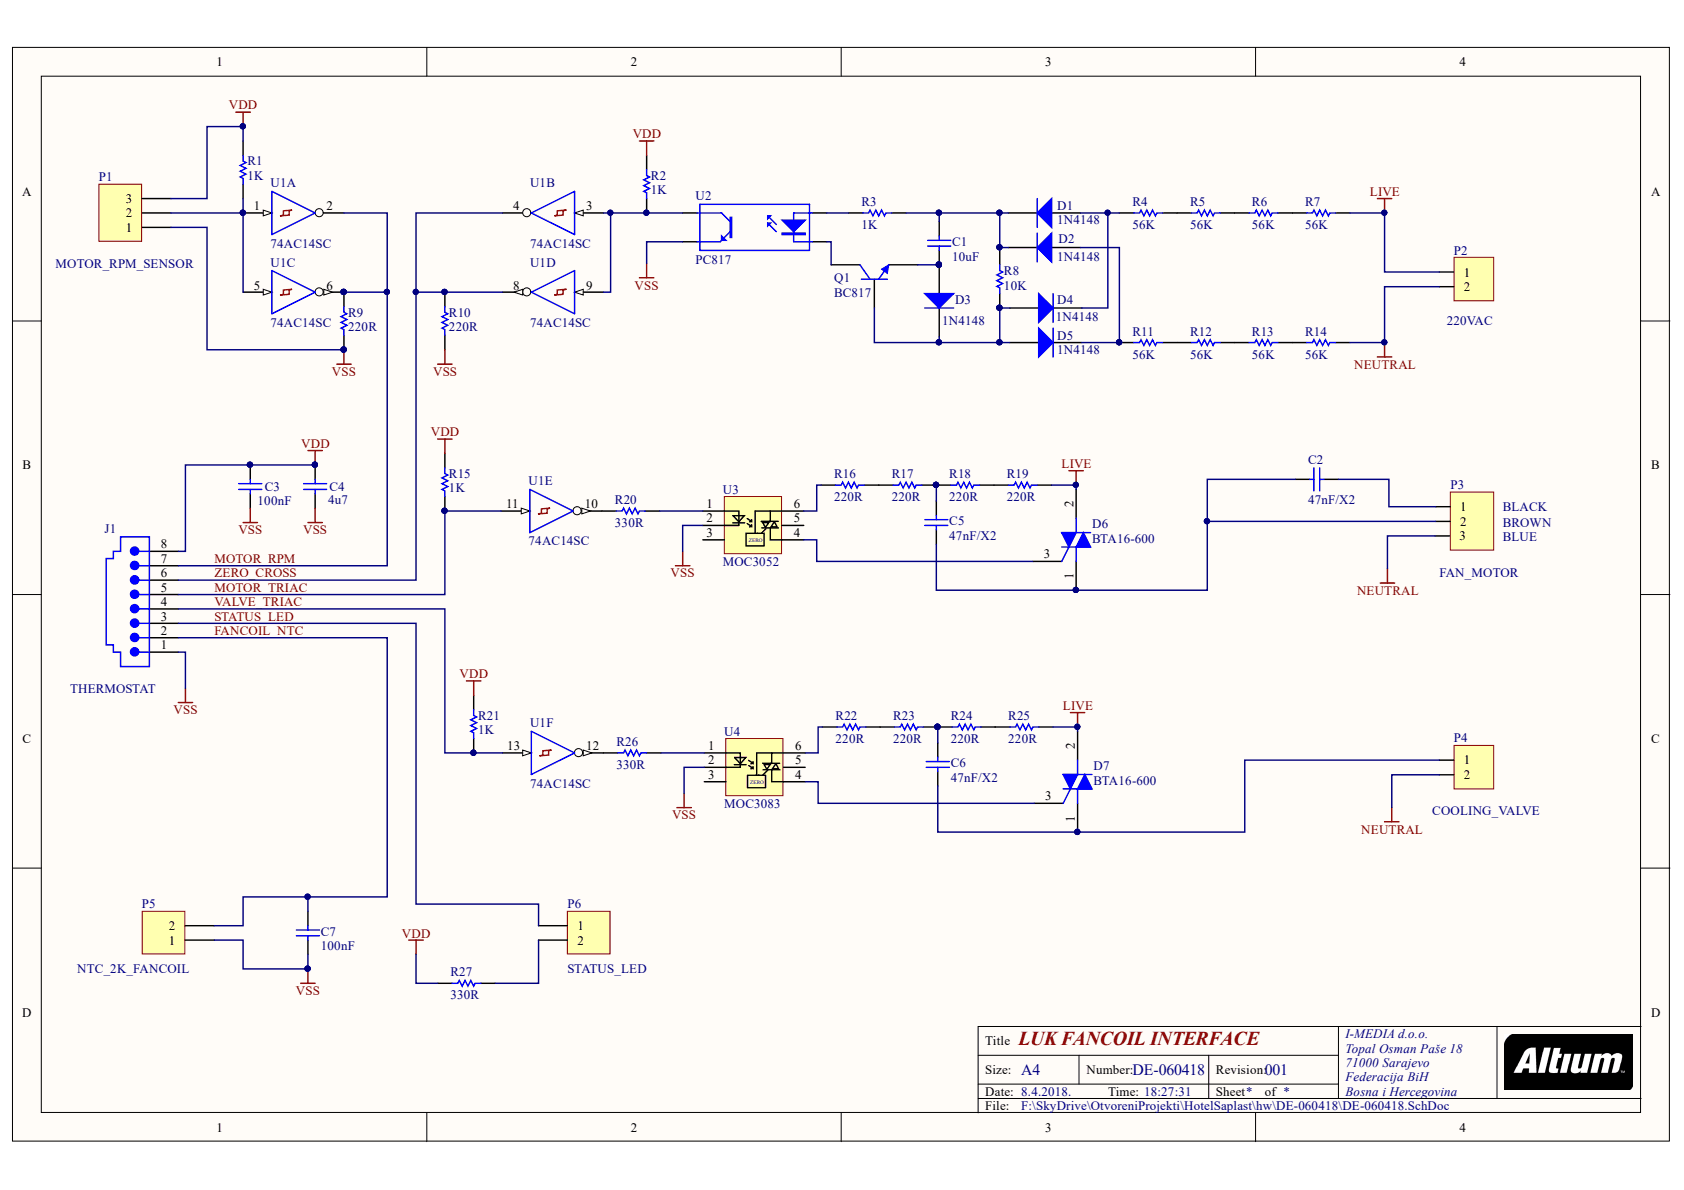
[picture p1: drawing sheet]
# Altium project DE-060418.PrjPcb
1 sheet, 53 parts. Net scope: global (net labels, ports and power ports of the same name join across sheets).
Board file: DE-060418.PcbDoc

## Sheet DE-060418.SchDoc: LUK FANCOIL INTERFACE
size A4; Author: Eldar Dedic; DrawnBy: eldar6776@hotmail.com; Organization: I-MEDIA d.o.o.; Address1: Topal Osman Paše 18; Address2: 71000 Sarajevo; Address3: Federacija BiH; Address4: Bosna i Hercegovina; DocumentNumber: DE-060418; Revision: 001

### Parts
C1  value 10uF  [0805]  (hidden comment: 4u7)
C2  47nF/X2  [VP52-2.5]
C3  100nF  [0603]
C4  4u7  [0805]
C5  47nF/X2  [VP52-2.5]
C6  47nF/X2  [VP52-2.5]
C7  100nF  [0603]
D1  1N4148  [SOD323]
D2  1N4148  [SOD323]
D3  1N4148  [SOD323]
D4  1N4148  [SOD323]
D5  1N4148  [SOD323]
D6  BTA16-600  [ONSC-TO-220-3-221A-07]
D7  BTA16-600  [ONSC-TO-220-3-221A-07]
J1  THERMOSTAT  [15-43-8501]
P1  MOTOR_RPM_SENSOR  [HDR1X3]
P2  220VAC  [TERMINAL BLOK 2]
P3  FAN_MOTOR  [TERMINAL BLOK 3]
P4  COOLING_VALVE  [TERMINAL BLOK 2]
P5  NTC_2K_FANCOIL  [HDR1X2]
P6  STATUS_LED  [HDR1X2]
Q1  BC817  [SOT23_N]
R1  1K  [6-0805]
R2  1K  [6-0805]
R3  1K  [6-0805]
R4  56K  [6-0805]
R5  56K  [6-0805]
R6  56K  [6-0805]
R7  56K  [6-0805]
R8  10K  [6-0805]
R9  220R  [6-0805]
R10  220R  [6-0805]
R11  56K  [6-0805]
R12  56K  [6-0805]
R13  56K  [6-0805]
R14  56K  [6-0805]
R15  1K  [6-0805]
R16  220R  [6-0805]
R17  220R  [6-0805]
R18  220R  [6-0805]
R19  220R  [6-0805]
R20  330R  [6-0805]
R21  1K  [6-0805]
R22  220R  [6-0805]
R23  220R  [6-0805]
R24  220R  [6-0805]
R25  220R  [6-0805]
R26  330R  [6-0805]
R27  330R  [6-0805]
U1  74AC14SC  [M14A_N]  (parts A,B,C,D,E,F of 6)
U2  PC817  [DIP-4]
U3  MOC3052  [DIP6]
U4  MOC3083  [DIP6]

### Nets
LIVE: D6.2(MT2) D7.2(MT2) P2.1 R7.2 R19.2 R25.2
NEUTRAL: P2.2 P3.3 P4.2 R14.2
VDD: C3.2 C4.2 J1.8 P1.3 R1.1 R2.1 R15.1 R21.1 R27.1 U1.14(VDD)
VSS: C3.1 C4.1 C7.1 J1.1 P1.1 P5.1 R9.2 R10.2 U1.7(VSS) U2.3(E) U3.2 U4.2
FANCOIL_NTC: C7.2 J1.2 P5.2
MOTOR_RPM: J1.7 R9.1 U1.2(~{O}) U1.6(~{O})
MOTOR_TRIAC: J1.5 R15.2 U1.11(I)
STATUS_LED: J1.3 P6.1
VALVE_TRIAC: J1.4 R21.2 U1.13(I)
ZERO_CROSS: J1.6 R10.1 U1.4(~{O}) U1.8(~{O})
NetC1_1: C1.1 D3.2(A) Q1.2(E)
NetC1_2: C1.2 D1.1(K) D2.1(K) R3.2 R8.2
NetC2_1: C2.1 C5.1 D6.1(MT1) P3.2
NetC2_2: C2.2 P3.1
NetC5_2: C5.2 R17.2 R18.1
NetC6_1: C6.1 D7.1(MT1) P4.1
NetC6_2: C6.2 R23.2 R24.1
NetD1_2: D1.2(A) D4.1(K) R4.1
NetD2_2: D2.2(A) D5.1(K) R11.1
NetD3_1: D3.1(K) D4.2(A) D5.2(A) Q1.1(B) R8.1
NetD6_3: D6.3(G) U3.4
NetD7_3: D7.3(G) U4.4
NetP1_2: P1.2 R1.2 U1.1(I) U1.5(I)
NetP6_2: P6.2 R27.2
NetQ1_3: Q1.3(C) U2.2(K)
NetR2_2: R2.2 U1.3(I) U1.9(I) U2.4(C)
NetR3_1: R3.1 U2.1(A)
NetR4_2: R4.2 R5.1
NetR5_2: R5.2 R6.1
NetR6_2: R6.2 R7.1
NetR11_2: R11.2 R12.1
NetR12_2: R12.2 R13.1
NetR13_2: R13.2 R14.1
NetR16_1: R16.1 U3.6
NetR16_2: R16.2 R17.1
NetR18_2: R18.2 R19.1
NetR20_1: R20.1 U3.1
NetR20_2: R20.2 U1.10(~{O})
NetR22_1: R22.1 U4.6
NetR22_2: R22.2 R23.1
NetR24_2: R24.2 R25.1
NetR26_1: R26.1 U4.1
NetR26_2: R26.2 U1.12(~{O})

Not connected (* = marked no-connect by the designer): U3 3 5; U4 3 5

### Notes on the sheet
- (near P3) BLACK
- (near P3) BLUE
- (near P3) BROWN
